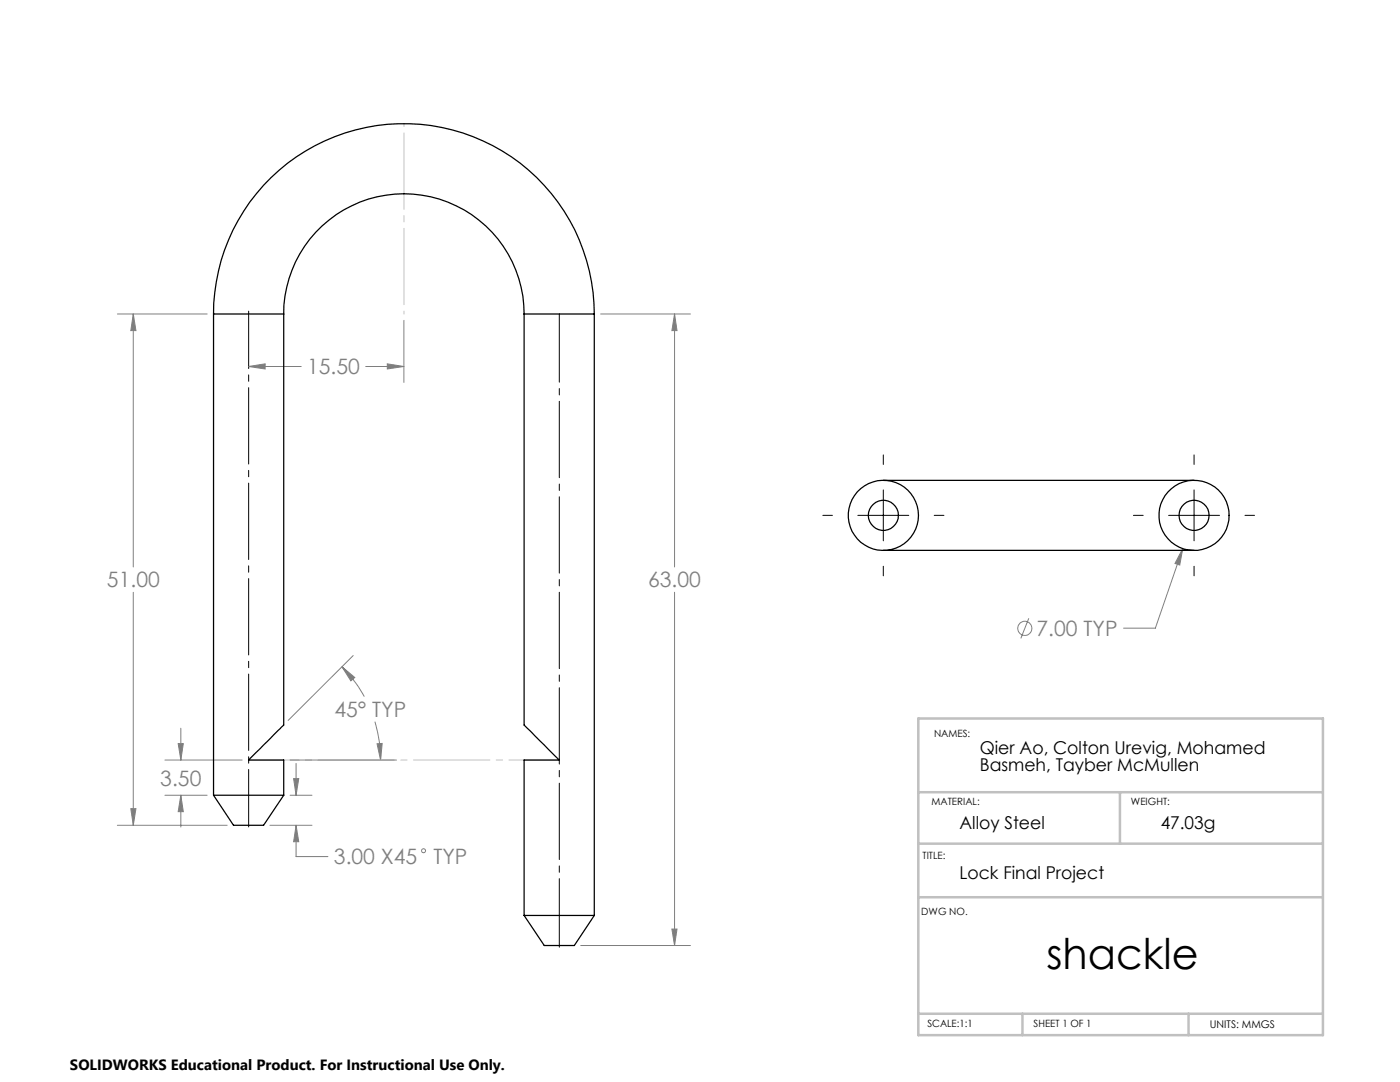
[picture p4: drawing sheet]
<svg xmlns="http://www.w3.org/2000/svg" width="279mm" height="216mm" viewBox="0 0 279 216" stroke-linecap="round" stroke-linejoin="round" font-family="sans-serif">
<g fill="none" stroke="#808080" stroke-width=".2">
<path d="M23.4 62.7h17.9M26.6 62.7v50.4M26.6 62.7l.5 3.3h-1zM49.6 73.1h10.5M49.6 73.1l3.3-.5v1zM73 73.1h7.6M77.3 72.6l3.3 .5-3.3 .5zM80.6 63.9v12.4M119.9 62.7h17.9M134.6 62.7l.5 3.3h-1zM134.6 62.7v50.4M26.6 118.2v46.5"/>
<path d="M134.6 118.2v70.5M236 109.5l-.6 3.2-.9-.3zM236 109.5l-5.4 15.8h-6.4M68.2 133l2.6 2.2-.8 .7zM68.2 133a27.9 27.9 0 0 1 4.5 6M70.5 130.8l-13 13M205.3 123.4l-1.6 4M32.9 151.7h15.4M32.9 158.7h8.4M35.6 148.4h1l-.5 3.3zM36.1 158.7l.5 3.3h-1zM36.1 145.3v6.4"/>
<path d="M36.1 158.7v6.3M57.9 151.7h21.2M57.9 158.7h4.4M58.6 155.4h1l-.5 3.3zM59.1 152.3v6.4M74.8 144a26.7 26.7 0 0 1 1.2 7.7M75.2 148.4l1.1-.1-.3 3.4zM23.4 164.7h21.9M26.1 161.4h1l-.5 3.3zM53.9 164.7h8.4M59.1 164.7l.5 3.3h-1zM59.1 164.7v6.2h6.3"/>
<path d="M115.9 188.7h21.9M134.1 185.4h1l-.5 3.3z"/>
<circle cx="204.5" cy="125.4" r="1.41"/>
<circle cx="84.5" cy="169.8" r=".41"/>
</g>
<path d="M49.6 165v-102.9" fill="none" stroke="#000" stroke-width=".2" stroke-dasharray="15.2 1.3 1.3 1.3" stroke-dashoffset="3.8"/>
<path d="M111.6 189v-126.4" fill="none" stroke="#000" stroke-width=".2" stroke-dasharray="15.2 1.3 1.3 1.3" stroke-dashoffset="1.6"/>
<path d="M176.3 90.8v1.9M176.3 97.8v10.1M238.3 90.8v1.9M238.3 97.8v10.1M164.2 102.8h1.9M171.2 102.8h10.2M176.3 113v1.9M186.4 102.8h2M226.2 102.8h1.9M233.2 102.8h10.2M238.3 113v1.9M248.5 102.8h1.9" fill="none" stroke="#000" stroke-width=".2"/>
<path d="M49.6 151.7h62" fill="none" stroke="#c0c0c0" stroke-width=".2" stroke-dasharray="15.2 1.3 1.3 1.3" stroke-dashoffset="5.2"/>
<path d="M80.6 24.7v38" fill="none" stroke="#c0c0c0" stroke-width=".2" stroke-dasharray="15.2 1.3 1.3 1.3" stroke-dashoffset="-1.9"/>
<path d="M183.3 143.4h80.7v63.2h-80.7zM183.3 158.1h80.5M223.5 158.1v10.2M183.3 168.3h80.5M183.3 179h80.7M183.3 202.3h80.7M204 202.3v4.3M237.2 202.3v4.3" fill="none" stroke="#c0c0c0" stroke-width=".5"/>
<g fill="#808080">
<path d="M49.6 73.1l3.3-.5v1zM77.3 72.6l3.3 .5-3.3 .5z"/>
<path d="M75.2 148.4l1.1-.1-.3 3.4zM68.2 133l2.6 2.2-.8 .7zM59.1 164.7l.5 3.3h-1zM58.6 155.4h1l-.5 3.3zM26.6 62.7l.5 3.3h-1zM26.1 161.4h1l-.5 3.3zM134.6 62.7l.5 3.3h-1zM134.1 185.4h1l-.5 3.3zM35.6 148.4h1l-.5 3.3zM36.1 158.7l.5 3.3h-1zM236 109.5l-1.5 2.9 .9 .3z"/>
</g>
<g fill="none" stroke="#000" stroke-width=".25">
<path d="M42.6 62.7a38 38 0 0 1 38-38 38 38 0 0 1 38 38M42.6 62.7h14M42.6 62.7v96M56.6 62.7a24 24 0 0 1 24-24 24 24 0 0 1 24 24M56.6 62.7v82l-7 7h7v7M104.6 62.7v82l7 7h-7v31M104.6 62.7h14M118.6 62.7v120M176.3 95.8h62M176.3 109.8h62M42.6 158.7h14M42.6 158.7l4 6h6l4-6"/>
<path d="M104.6 182.7h14M104.6 182.7l4 6h6l4-6"/>
<circle cx="176.3" cy="102.8" r="3"/>
<circle cx="176.3" cy="102.8" r="7"/>
<circle cx="238.3" cy="102.8" r="3"/>
<circle cx="238.3" cy="102.8" r="7"/>
</g>
<text font-size="8.5" x="208.9" y="193.3">shackle</text>
<g font-size="4.2" fill="#808080">
<text x="61.3" y="74.7">15.50</text>
<text x="21.3" y="117.2">51.00</text>
<text x="129.3" y="117.2">63.00</text>
<text x="206.9" y="126.9">7.00 TYP</text>
<text x="66.7" y="143.1">45° TYP</text>
<text x="32" y="156.9">3.50</text>
<text x="66.6" y="172.5">3.00 X45</text>
<text x="86.5" y="172.5">TYP</text>
</g>
<g font-size="3.5">
<text x="195.5" y="150.4">Qier Ao, Colton Urevig, Mohamed</text>
<text x="195.5" y="153.9">Basmeh, Tayber McMullen</text>
<text x="191.5" y="165.5">Alloy Steel</text>
<text x="231.6" y="165.5">47.03g</text>
<text x="191.5" y="175.3">Lock Final Project</text>
</g>
<text font-size="3" x="14" y="213.5">SOLIDWORKS Educational Product. For Instructional Use Only.</text>
<text font-size="2.1" x="241.4" y="205">UNITS: MMGS</text>
<g font-size="2">
<text x="186.4" y="147.1">NAMES:</text>
<text x="185.9" y="160.7">MATERIAL:</text>
<text x="225.7" y="160.7">WEIGHT:</text>
<text x="184.1" y="171.5">TITLE:</text>
<text x="183.9" y="182.6">DWG NO.</text>
<text x="185.1" y="205">SCALE:1:1</text>
<text x="206.3" y="205">SHEET 1 OF 1</text>
</g>
</svg>
